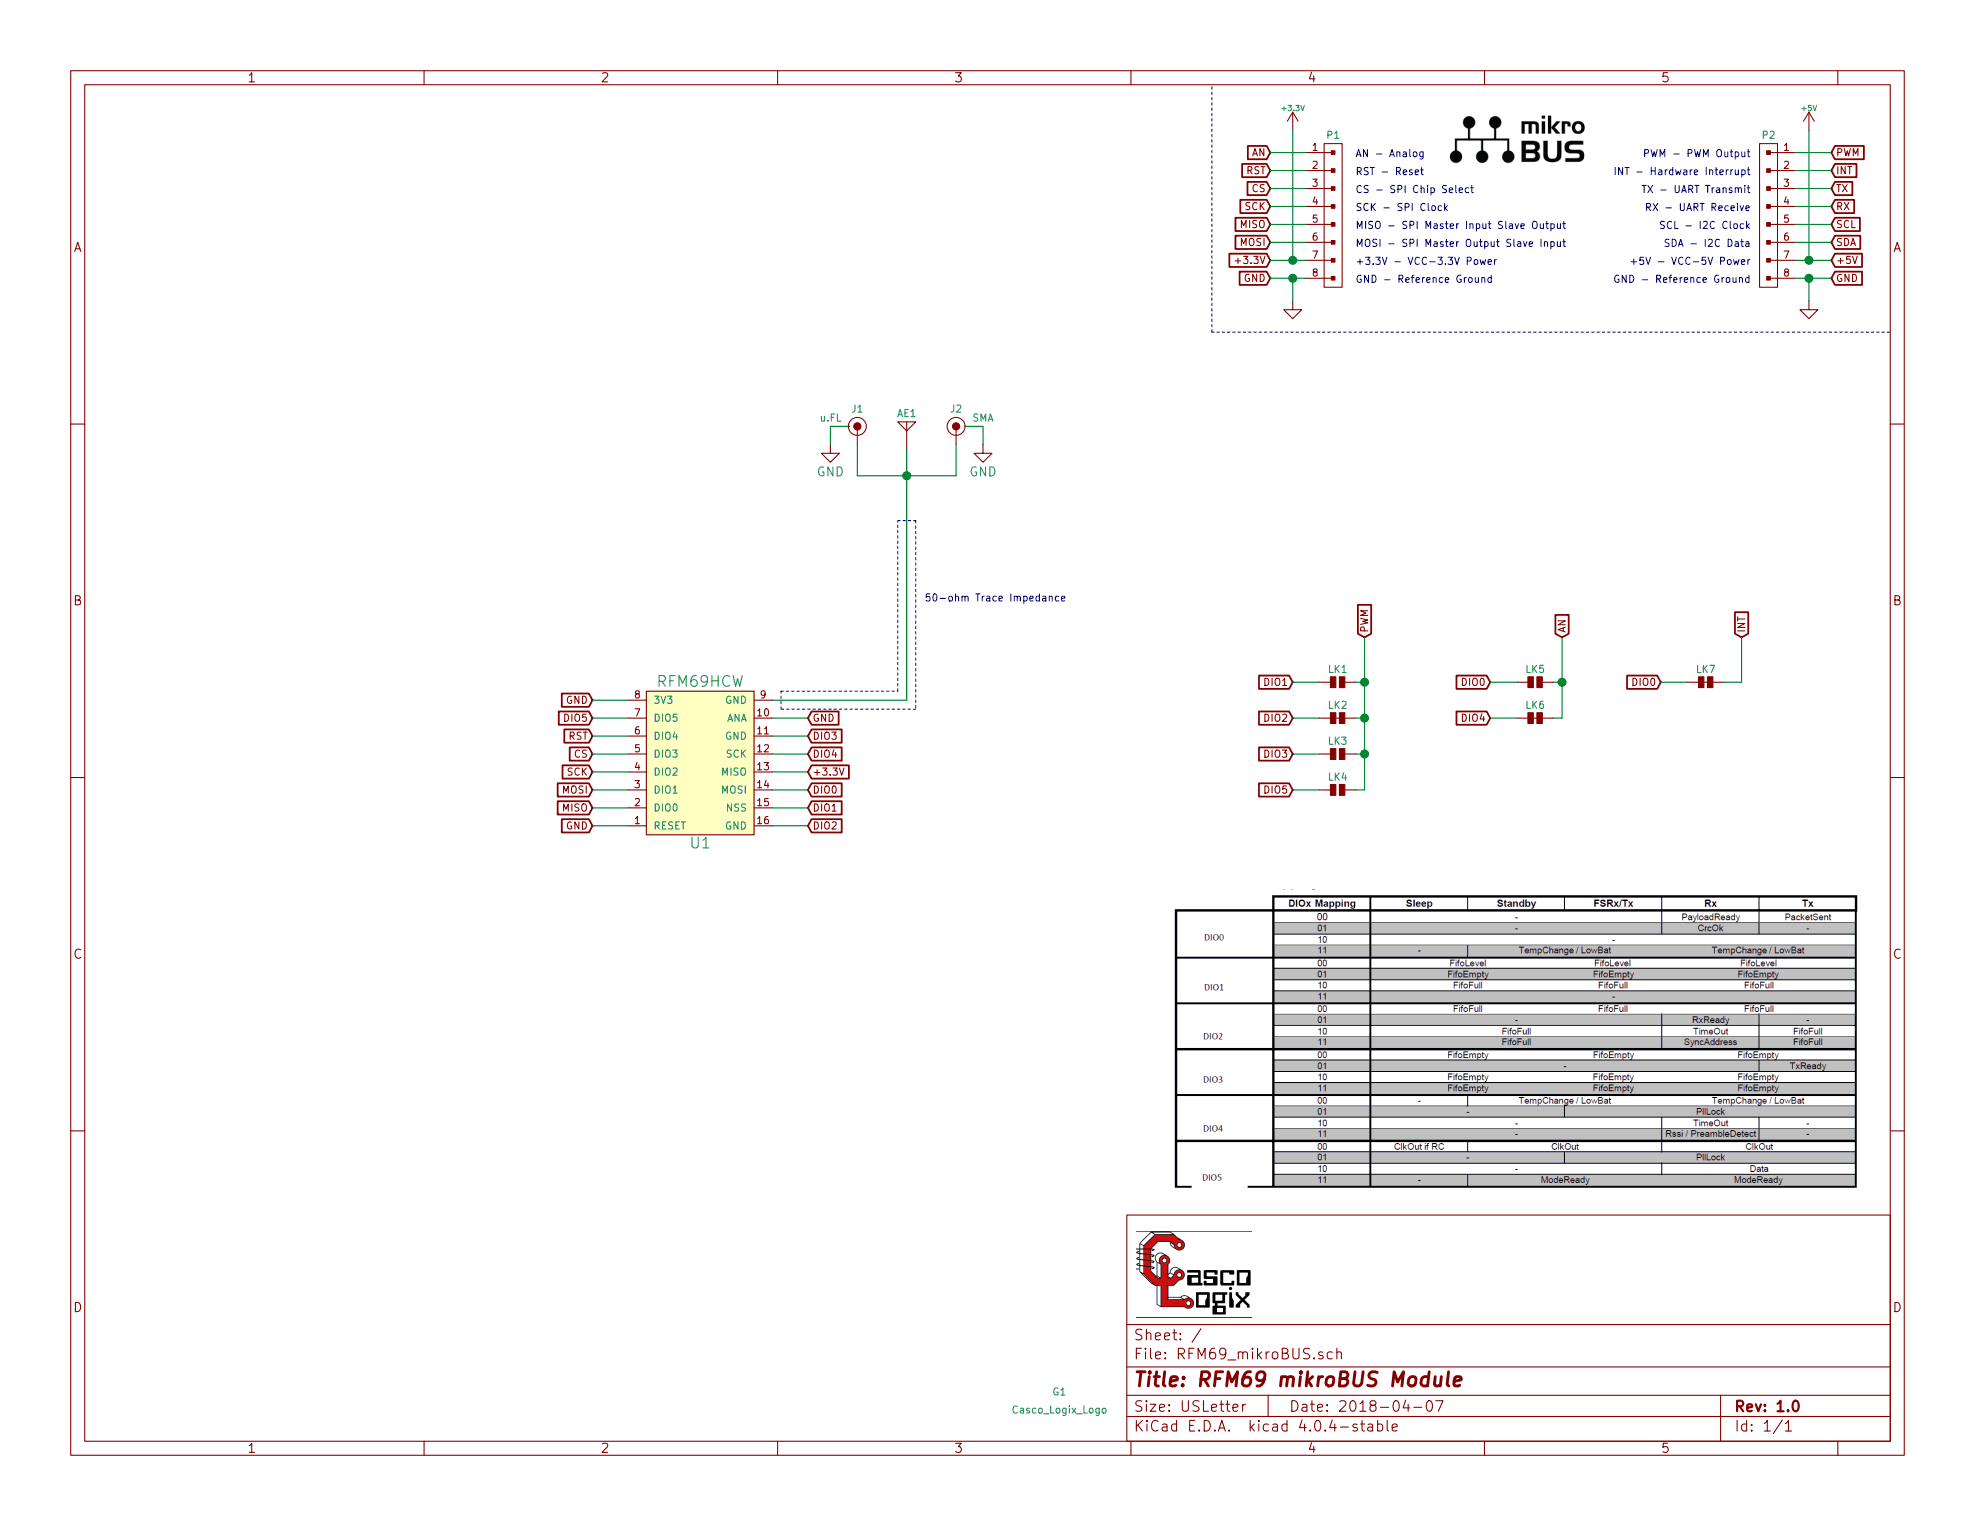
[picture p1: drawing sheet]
EESchema Schematic File Version 2
LIBS:power
LIBS:device
LIBS:transistors
LIBS:conn
LIBS:linear
LIBS:regul
LIBS:74xx
LIBS:cmos4000
LIBS:adc-dac
LIBS:memory
LIBS:xilinx
LIBS:microcontrollers
LIBS:dsp
LIBS:microchip
LIBS:analog_switches
LIBS:motorola
LIBS:texas
LIBS:intel
LIBS:audio
LIBS:interface
LIBS:digital-audio
LIBS:philips
LIBS:display
LIBS:cypress
LIBS:siliconi
LIBS:opto
LIBS:atmel
LIBS:contrib
LIBS:valves
LIBS:Active
LIBS:Atmel_ATtiny
LIBS:Atmel_AVR
LIBS:Batteries_Holders
LIBS:CascoLogixLogo
LIBS:Connector
LIBS:Displays
LIBS:Electromechanical
LIBS:Header
LIBS:Integrated_Circuits
LIBS:Mounting_Hole
LIBS:NXP_ARM
LIBS:Passive
LIBS:Power_Supplies
LIBS:RF_Modules
LIBS:terminal_block
LIBS:Test_Point
LIBS:TI_Luminary
LIBS:TI_MSP430
LIBS:Transducer
LIBS:RFM69_mikroBUS-cache
EELAYER 25 0
EELAYER END
$Descr USLetter 11000 8500
encoding utf-8
Sheet 1 1
Title "RFM69 mikroBUS Module"
Date "2018-04-07"
Rev "1.0"
Comp ""
Comment1 ""
Comment2 ""
Comment3 ""
Comment4 ""
$EndDescr
$Comp
L GND #PWR01
U 1 1
P 7200 1675
F 0 "#PWR01" H 7200 1675 30  0001 C CNN
F 1 "GND" H 7200 1605 30  0001 C CNN
F 2 "" H 7200 1675 60  0000 C CNN
F 3 "" H 7200 1675 60  0000 C CNN
	1    7200 1675
	1    0    0    -1  
$EndComp
$Comp
L GND #PWR02
U 1 1
P 10075 1675
F 0 "#PWR02" H 10075 1675 30  0001 C CNN
F 1 "GND" H 10075 1605 30  0001 C CNN
F 2 "" H 10075 1675 60  0000 C CNN
F 3 "" H 10075 1675 60  0000 C CNN
	1    10075 1675
	1    0    0    -1  
$EndComp
$Comp
L +5V #PWR03
U 1 1
P 10075 725
F 0 "#PWR03" H 10075 815 20  0001 C CNN
F 1 "+5V" H 10075 850 30  0000 C CNN
F 2 "" H 10075 725 60  0000 C CNN
F 3 "" H 10075 725 60  0000 C CNN
	1    10075 725 
	1    0    0    -1  
$EndComp
$Comp
L +3.3V #PWR04
U 1 1
P 7200 725
F 0 "#PWR04" H 7200 685 30  0001 C CNN
F 1 "+3.3V" H 7200 850 30  0000 C CNN
F 2 "" H 7200 725 60  0000 C CNN
F 3 "" H 7200 725 60  0000 C CNN
	1    7200 725 
	1    0    0    -1  
$EndComp
$Comp
L HEADER_M_2.54MM_1R8P_ST_AU_PTH P1
U 1 1
P 7425 1200
F 0 "P1" H 7425 1650 40  0000 C CNN
F 1 "HEADER_M_2.54MM_1R8P_ST_AU_PTH" V 7525 1200 40  0001 C CNN
F 2 "Header:HEADER_M_2.54MM_1R8P_ST_AU_PTH" H 7425 1200 60  0001 C CNN
F 3 "" H 7425 1200 60  0000 C CNN
	1    7425 1200
	1    0    0    -1  
$EndComp
$Comp
L HEADER_M_2.54MM_1R8P_ST_AU_PTH P2
U 1 1
P 9850 1200
F 0 "P2" H 9850 1650 40  0000 C CNN
F 1 "HEADER_M_2.54MM_1R8P_ST_AU_PTH" V 9950 1200 40  0001 C CNN
F 2 "Header:HEADER_M_2.54MM_1R8P_ST_AU_PTH" H 9850 1200 60  0001 C CNN
F 3 "" H 9850 1200 60  0000 C CNN
	1    9850 1200
	-1   0    0    -1  
$EndComp
Text Notes 7550 875  0    40   ~ 0
AN - Analog
Text Notes 7550 975  0    40   ~ 0
RST - Reset
Text Notes 7550 1075 0    40   ~ 0
CS - SPI Chip Select
Text Notes 7550 1175 0    40   ~ 0
SCK - SPI Clock
Text Notes 7550 1275 0    40   ~ 0
MISO - SPI Master Input Slave Output
Text Notes 7550 1375 0    40   ~ 0
MOSI - SPI Master Output Slave Input
Text Notes 7550 1475 0    40   ~ 0
+3.3V - VCC-3.3V Power
Text Notes 7550 1575 0    40   ~ 0
GND - Reference Ground
Text Notes 9750 875  2    40   ~ 0
PWM - PWM Output
Text Notes 9750 975  2    40   ~ 0
INT - Hardware Interrupt
Text Notes 9750 1175 2    40   ~ 0
RX - UART Receive
Text Notes 9750 1075 2    40   ~ 0
TX - UART Transmit
Text Notes 9750 1275 2    40   ~ 0
SCL - I2C Clock
Text Notes 9750 1375 2    40   ~ 0
SDA - I2C Data
Text Notes 9750 1475 2    40   ~ 0
+5V - VCC-5V Power
Text Notes 9750 1575 2    40   ~ 0
GND - Reference Ground
Text GLabel 7075 850  0    40   Input ~ 0
AN
Text GLabel 7075 950  0    40   Input ~ 0
RST
Text GLabel 7075 1050 0    40   Input ~ 0
CS
Text GLabel 7075 1150 0    40   Input ~ 0
SCK
Text GLabel 7075 1250 0    40   Input ~ 0
MISO
Text GLabel 7075 1350 0    40   Input ~ 0
MOSI
Text GLabel 7075 1450 0    40   Input ~ 0
+3.3V
Text GLabel 7075 1550 0    40   Input ~ 0
GND
Text GLabel 10200 850  2    40   Input ~ 0
PWM
Text GLabel 10200 950  2    40   Input ~ 0
INT
Text GLabel 10200 1150 2    40   Input ~ 0
RX
Text GLabel 10200 1050 2    40   Input ~ 0
TX
Text GLabel 10200 1250 2    40   Input ~ 0
SCL
Text GLabel 10200 1350 2    40   Input ~ 0
SDA
Text GLabel 10200 1450 2    40   Input ~ 0
+5V
Text GLabel 10200 1550 2    40   Input ~ 0
GND
Text GLabel 8700 3550 1    40   Input ~ 0
AN
Text GLabel 3300 4100 0    40   Input ~ 0
RST
Text GLabel 3300 4200 0    40   Input ~ 0
CS
Text GLabel 3300 4300 0    40   Input ~ 0
SCK
Text GLabel 3300 4500 0    40   Input ~ 0
MISO
Text GLabel 3300 4400 0    40   Input ~ 0
MOSI
Text GLabel 4500 4300 2    40   Input ~ 0
+3.3V
Text GLabel 3300 3900 0    40   Input ~ 0
GND
Text GLabel 7600 3550 1    40   Input ~ 0
PWM
Text GLabel 9700 3550 1    40   Input ~ 0
INT
Text GLabel 3300 4600 0    40   Input ~ 0
GND
Text GLabel 4500 4000 2    40   Input ~ 0
GND
$Comp
L u.FL J1
U 1 1
P 4775 2375
F 0 "J1" H 4775 2475 40  0000 C CNN
F 1 "u.FL" H 4625 2425 40  0000 C CNN
F 2 "Connector:U.FL-R-SMT" V 4775 2375 60  0001 C CNN
F 3 "" V 4775 2375 60  0000 C CNN
	1    4775 2375
	1    0    0    -1  
$EndComp
Text Notes 5150 3350 0    40   ~ 0
50-ohm Trace Impedance
$Comp
L SMA_Edge J2
U 1 1
P 5325 2375
F 0 "J2" H 5325 2475 40  0000 C CNN
F 1 "SMA" H 5175 2425 40  0000 C CNN
F 2 "Connector:SMA_EDGE" V 5325 2375 60  0001 C CNN
F 3 "" V 5325 2375 60  0000 C CNN
	1    5325 2375
	-1   0    0    -1  
$EndComp
$Comp
L Antenna_Helical_RA AE1
U 1 1
P 5050 2500
F 0 "AE1" H 5050 2700 40  0000 C CNN
F 1 "Antenna_Helical_RA" H 5400 2550 40  0001 C CNN
F 2 "Passive:ANTENNA_HELICAL_RA" H 5050 2500 60  0001 C CNN
F 3 "" H 5050 2500 60  0000 C CNN
	1    5050 2500
	1    0    0    -1  
$EndComp
$Comp
L GND #PWR05
U 1 1
P 5475 2475
F 0 "#PWR05" H 5475 2225 50  0001 C CNN
F 1 "GND" H 5475 2325 50  0000 C CNN
F 2 "" H 5475 2475 60  0000 C CNN
F 3 "" H 5475 2475 60  0000 C CNN
	1    5475 2475
	1    0    0    -1  
$EndComp
$Comp
L GND #PWR06
U 1 1
P 4625 2475
F 0 "#PWR06" H 4625 2225 50  0001 C CNN
F 1 "GND" H 4625 2325 50  0000 C CNN
F 2 "" H 4625 2475 60  0000 C CNN
F 3 "" H 4625 2475 60  0000 C CNN
	1    4625 2475
	1    0    0    -1  
$EndComp
$Comp
L SOLDER_LINK_NO LK5
U 1 1
P 8550 3800
F 0 "LK5" V 8475 3800 40  0000 C CNN
F 1 "NO" V 8650 3800 40  0001 C CNN
F 2 "Passive:SOLDER_LINK_NO" H 8550 3760 60  0001 C CNN
F 3 "" H 8550 3760 60  0000 C CNN
	1    8550 3800
	0    1    1    0   
$EndComp
Text GLabel 8300 4000 0    40   Input ~ 0
DIO4
Text GLabel 9250 3800 0    40   Input ~ 0
DIO0
Text GLabel 8300 3800 0    40   Input ~ 0
DIO0
$Comp
L SOLDER_LINK_NO LK3
U 1 1
P 7450 4200
F 0 "LK3" V 7375 4200 40  0000 C CNN
F 1 "NO" V 7550 4200 40  0001 C CNN
F 2 "Passive:SOLDER_LINK_NO" H 7450 4160 60  0001 C CNN
F 3 "" H 7450 4160 60  0000 C CNN
	1    7450 4200
	0    1    1    0   
$EndComp
Text GLabel 7200 4000 0    40   Input ~ 0
DIO2
Text GLabel 7200 4400 0    40   Input ~ 0
DIO5
Text GLabel 7200 4200 0    40   Input ~ 0
DIO3
Text GLabel 7200 3800 0    40   Input ~ 0
DIO1
$Comp
L SOLDER_LINK_NO LK4
U 1 1
P 7450 4400
F 0 "LK4" V 7375 4400 40  0000 C CNN
F 1 "NO" V 7550 4400 40  0001 C CNN
F 2 "Passive:SOLDER_LINK_NO" H 7450 4360 60  0001 C CNN
F 3 "" H 7450 4360 60  0000 C CNN
	1    7450 4400
	0    1    1    0   
$EndComp
$Comp
L SOLDER_LINK_NO LK1
U 1 1
P 7450 3800
F 0 "LK1" V 7375 3800 40  0000 C CNN
F 1 "NO" V 7550 3800 40  0001 C CNN
F 2 "Passive:SOLDER_LINK_NO" H 7450 3760 60  0001 C CNN
F 3 "" H 7450 3760 60  0000 C CNN
	1    7450 3800
	0    1    1    0   
$EndComp
Wire Wire Line
	10000 850  10200 850 
Wire Wire Line
	10200 950  10000 950 
Wire Wire Line
	10000 1050 10200 1050
Wire Wire Line
	10200 1150 10000 1150
Wire Wire Line
	10000 1250 10200 1250
Wire Wire Line
	10200 1350 10000 1350
Wire Wire Line
	10000 1450 10200 1450
Wire Wire Line
	10000 1550 10200 1550
Wire Wire Line
	7075 850  7275 850 
Wire Wire Line
	7275 950  7075 950 
Wire Wire Line
	7075 1050 7275 1050
Wire Wire Line
	7275 1150 7075 1150
Wire Wire Line
	7075 1250 7275 1250
Wire Wire Line
	7275 1350 7075 1350
Wire Wire Line
	7075 1450 7275 1450
Wire Wire Line
	7075 1550 7275 1550
Wire Wire Line
	10075 1675 10075 1550
Connection ~ 10075 1550
Wire Wire Line
	7200 1675 7200 1550
Connection ~ 7200 1550
Wire Wire Line
	7200 1450 7200 725 
Connection ~ 7200 1450
Wire Wire Line
	10075 1450 10075 725 
Connection ~ 10075 1450
Wire Notes Line
	10525 1850 6750 1850
Wire Notes Line
	6750 1850 6750 475 
Wire Wire Line
	4500 4300 4300 4300
Wire Wire Line
	4500 4000 4300 4000
Wire Wire Line
	3300 3900 3500 3900
Wire Wire Line
	3500 4100 3300 4100
Wire Wire Line
	3300 4200 3500 4200
Wire Wire Line
	3500 4300 3300 4300
Wire Wire Line
	3300 4400 3500 4400
Wire Wire Line
	3500 4500 3300 4500
Wire Wire Line
	3300 4600 3500 4600
Wire Wire Line
	5050 3900 4300 3900
Wire Wire Line
	5050 2500 5050 3900
Wire Wire Line
	4775 2475 4775 2650
Wire Wire Line
	5325 2650 5325 2475
Wire Notes Line
	5000 2900 5100 2900
Wire Notes Line
	5100 2900 5100 3950
Wire Notes Line
	5100 3950 4350 3950
Wire Notes Line
	4350 3950 4350 3850
Wire Notes Line
	4350 3850 5000 3850
Wire Notes Line
	5000 3850 5000 2900
Wire Wire Line
	4625 2475 4625 2375
Wire Wire Line
	4625 2375 4725 2375
Wire Wire Line
	5375 2375 5475 2375
Wire Wire Line
	5475 2375 5475 2475
Wire Wire Line
	9600 3800 9700 3800
Wire Wire Line
	7200 4000 7350 4000
Wire Wire Line
	7600 3550 7600 4400
Wire Wire Line
	7600 4200 7550 4200
Connection ~ 7600 4000
Wire Wire Line
	7350 4200 7200 4200
Wire Wire Line
	8300 4000 8450 4000
Wire Wire Line
	7200 4400 7350 4400
Wire Wire Line
	7600 4400 7550 4400
Connection ~ 7600 4200
Wire Wire Line
	7200 3800 7350 3800
Connection ~ 7600 3800
Wire Wire Line
	7550 4000 7600 4000
Wire Wire Line
	9250 3800 9400 3800
$Comp
L SOLDER_LINK_NC LK7
U 1 1
P 9500 3800
F 0 "LK7" V 9425 3800 40  0000 C CNN
F 1 "NC" V 9600 3800 40  0001 C CNN
F 2 "Passive:SOLDER_LINK_NC" H 9500 3760 60  0001 C CNN
F 3 "" H 9500 3760 60  0000 C CNN
	1    9500 3800
	0    1    1    0   
$EndComp
Wire Wire Line
	8300 3800 8450 3800
Wire Wire Line
	8700 4000 8650 4000
Wire Wire Line
	8700 3550 8700 4000
Connection ~ 8700 3800
Text GLabel 4500 4400 2    40   Input ~ 0
DIO0
Text GLabel 4500 4500 2    40   Input ~ 0
DIO1
Text GLabel 4500 4600 2    40   Input ~ 0
DIO2
Text GLabel 4500 4100 2    40   Input ~ 0
DIO3
Text GLabel 4500 4200 2    40   Input ~ 0
DIO4
Text GLabel 3300 4000 0    40   Input ~ 0
DIO5
Wire Wire Line
	3300 4000 3500 4000
Wire Wire Line
	4300 4100 4500 4100
Wire Wire Line
	4500 4200 4300 4200
Wire Wire Line
	4300 4400 4500 4400
Wire Wire Line
	4500 4500 4300 4500
Wire Wire Line
	4300 4600 4500 4600
Wire Wire Line
	9700 3800 9700 3550
Wire Wire Line
	8700 3800 8650 3800
Wire Wire Line
	7600 3800 7550 3800
$Comp
L SOLDER_LINK_NC LK6
U 1 1
P 8550 4000
F 0 "LK6" V 8475 4000 40  0000 C CNN
F 1 "NC" V 8650 4000 40  0001 C CNN
F 2 "Passive:SOLDER_LINK_NC" H 8550 3960 60  0001 C CNN
F 3 "" H 8550 3960 60  0000 C CNN
	1    8550 4000
	0    1    1    0   
$EndComp
$Comp
L SOLDER_LINK_NC LK2
U 1 1
P 7450 4000
F 0 "LK2" V 7375 4000 40  0000 C CNN
F 1 "NC" V 7550 4000 40  0001 C CNN
F 2 "Passive:SOLDER_LINK_NC" H 7450 3960 60  0001 C CNN
F 3 "" H 7450 3960 60  0000 C CNN
	1    7450 4000
	0    1    1    0   
$EndComp
Wire Wire Line
	4775 2650 5325 2650
Connection ~ 5050 2650
$Comp
L RFM69HCW U1
U 1 1
P 3900 4250
F 0 "U1" H 3900 4700 60  0000 C CNN
F 1 "RFM69HCW" H 3900 3800 60  0000 C CNN
F 2 "RF_Modules:RFM69HCW" H 3900 4200 60  0001 C CNN
F 3 "" H 3900 4200 60  0000 C CNN
	1    3900 4250
	1    0    0    1   
$EndComp
$Comp
L Casco_Logix_Logo G1
U 1 1
P 5900 7800
F 0 "G1" H 5900 7850 40  0000 C CNN
F 1 "Casco_Logix_Logo" H 5900 7750 40  0000 C CNN
F 2 "Logo:Casco_Logix_Logo_6x6MM" H 5900 7800 60  0001 C CNN
F 3 "" H 5900 7800 60  0001 C CNN
	1    5900 7800
	1    0    0    -1  
$EndComp
$EndSCHEMATC
